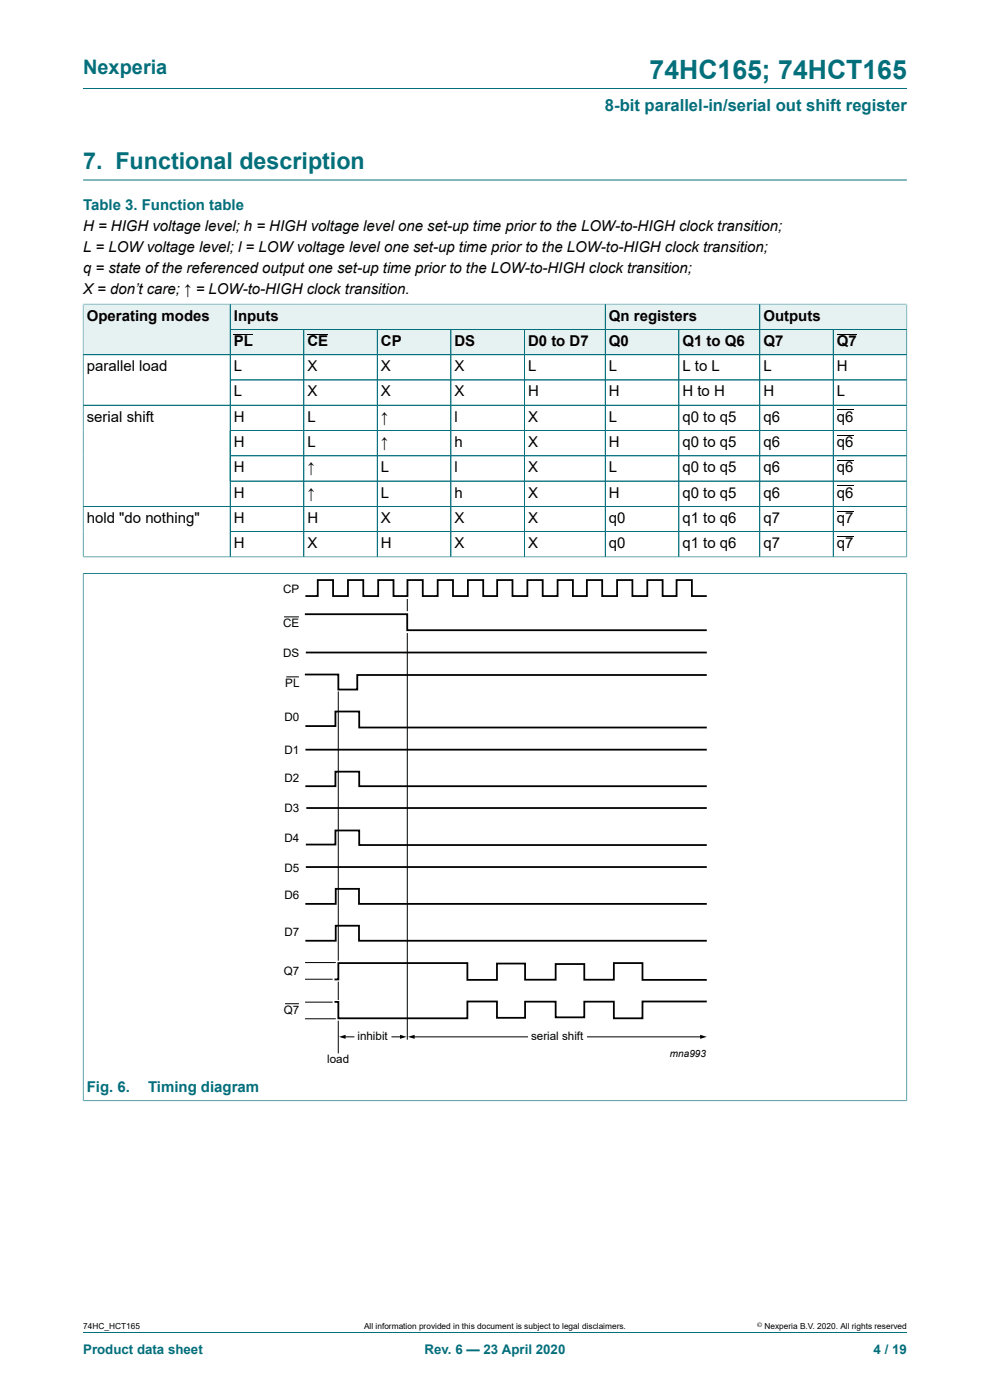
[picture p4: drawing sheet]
<svg xmlns="http://www.w3.org/2000/svg" width="210mm" height="297mm" viewBox="0 0 210 297" stroke-linecap="round" stroke-linejoin="round" font-family="sans-serif">
<path d="M17.6 18.8h174.8M17.6 38.2h174.8M48.8 64.5h79.6v5.4h-79.6z" fill="none" stroke="#036f7b" stroke-width=".21"/>
<path d="M48.9 64.6h79.4v5.2h-79.4z" fill="#e6f1f2"/>
<path d="M128.4 64.5h32.8v5.4h-32.8z" fill="none" stroke="#036f7b" stroke-width=".21"/>
<path d="M128.5 64.6h32.6v5.2h-32.6z" fill="#e6f1f2"/>
<path d="M192.4 64.5v5.4h-31.2v-5.4h31.2" fill="none" stroke="#036f7b" stroke-width=".21"/>
<path d="M161.2 64.6h31.1v5.2h-31.1z" fill="#e6f1f2"/>
<path d="M17.6 64.5v10.7h31.2v-10.7h-31.2" fill="none" stroke="#036f7b" stroke-width=".21"/>
<g fill="#e6f1f2">
<path d="M17.7 64.6h31.1v10.6h-31.1z"/>
<path d="M48.9 70h15.5v5.2h-15.5z"/>
</g>
<path d="M48.8 69.9h15.6v5.3h-15.6z" fill="none" stroke="#036f7b" stroke-width=".21"/>
<path d="M49.6 70.9h4.1" fill="none" stroke="#000" stroke-width=".21"/>
<path d="M64.5 70h15.5v5.2h-15.5z" fill="#e6f1f2"/>
<path d="M64.4 69.9h15.6v5.3h-15.6z" fill="none" stroke="#036f7b" stroke-width=".21"/>
<path d="M65.2 70.9h4.4" fill="none" stroke="#000" stroke-width=".21"/>
<path d="M80.1 70h15.5v5.2h-15.5z" fill="#e6f1f2"/>
<path d="M80 69.9h15.6v5.3h-15.6z" fill="none" stroke="#036f7b" stroke-width=".21"/>
<path d="M95.7 70h15.5v5.2h-15.5z" fill="#e6f1f2"/>
<path d="M95.6 69.9h15.6v5.3h-15.6z" fill="none" stroke="#036f7b" stroke-width=".21"/>
<path d="M111.3 70h17v5.2h-17z" fill="#e6f1f2"/>
<path d="M111.2 69.9h17.2v5.3h-17.2z" fill="none" stroke="#036f7b" stroke-width=".21"/>
<path d="M128.5 70h15.4v5.2h-15.4z" fill="#e6f1f2"/>
<path d="M128.4 69.9h15.6v5.3h-15.6z" fill="none" stroke="#036f7b" stroke-width=".21"/>
<path d="M144.1 70h17v5.2h-17z" fill="#e6f1f2"/>
<path d="M144 69.9h17.2v5.3h-17.2z" fill="none" stroke="#036f7b" stroke-width=".21"/>
<path d="M161.2 70h15.5v5.2h-15.5z" fill="#e6f1f2"/>
<path d="M161.2 69.9h15.6v5.3h-15.6z" fill="none" stroke="#036f7b" stroke-width=".21"/>
<path d="M176.8 70h15.5v5.2h-15.5z" fill="#e6f1f2"/>
<g fill="none" stroke="#036f7b" stroke-width=".21">
<path d="M17.6 75.2h174.8M17.6 64.6v53.6M17.7 64.5h174.6M48.8 64.6v53.5M48.9 69.9h143.5M64.4 70v48.1M80 70v48.1M95.6 70v48.1M111.2 70v48.1M128.4 64.6v53.5M144 70v48.1M161.2 64.6v53.5"/>
<path d="M176.8 69.9v48.2M192.4 64.6v53.6M17.6 86h174.8M48.8 80.6h143.6M48.8 91.3h143.6M48.8 96.7h143.6M17.6 107.4h174.8M48.8 102.1h143.6M48.8 112.8h143.6M192.4 118.1h-174.8M17.6 121.7h174.8M17.6 121.6v112"/>
<path d="M192.4 121.6v112M17.6 233.5h174.8M17.6 282.6h174.8"/>
</g>
<g fill="none" stroke="#000" stroke-width=".21">
<path d="M177.5 70.9h4.3M177.5 87h3.6M177.5 92.3h3.6M177.5 97.7h3.6M177.5 103.1h3.6M177.5 108.4h3.6M177.5 113.8h3.6M60.2 130.9h3.2M86.4 127.1v2.5M86.4 134.3v86.3M60.7 143.6h2.7M71.8 146.7v57.1"/>
<path d="M60.5 212.9h2.9M64.7 204.2h6.5M64.7 207.7h5.9M64.7 216.1h6.5M64.7 212.6h5.9M71.8 208.2v3.9M71.8 216.5v7M73 220h2.1M83.1 220h2M87.7 220h24.2M124.6 220h24.2"/>
</g>
<path d="M71.9 220l1.4-.5v.9zM84.8 219.5l1.5 .5-1.5 .4zM86.5 220l1.5-.5v.9zM148.5 219.5l1.4 .5-1.4 .4z" fill="#000"/>
<g fill="none" stroke="#000" stroke-width=".38">
<path d="M64.7 130.3h21.7v3.4h63.5M64.8 126.4h2.6v-3.3h3.3v3.3h3.1v-3.3h3.3v3.3h3.1v-3.3h3.3v3.3h2.9v-3.3h3.3v3.3h3.1v-3.3h3.3v3.3h3.1v-3.3h3.3v3.3h3v-3.3h3.2v3.3h3.2v-3.3h3.2v3.3h3.2v-3.3h3.2v3.3h3v-3.3h3.2v3.3h3.2v-3.3h3.2v3.3h3.2v-3.3h3.3v3.3h2.9v-3.3h3.3v3.3h3.1M64.9 138.4h85M64.7 143.1h7.1v3.2h4v-3.1h74.1M64.8 154h6.4v-3.1h5v3.4h73.7M64.8 159h85.1M64.8 166.8h6.4v-3.1h5v3.1h73.7M64.9 179.2h6.3v-3h5v3.1h73.7M65 171.4h84.9M64.8 191.8h6.4v-3.2h5v3.2h73.7M64.8 199.6h6.4v-3.2h5v3.2h73.7M64.9 183.9h85"/>
<path d="M70.9 207.8h.9v-3.5h27.3v3.6h6.3v-3.5h6v3.4h6.5v-3.3h6v3.3h6.3v-3.5h6.1v3.6h13.6M149.9 212.5h-13.6v3.5h-6.1v-3.5h-6.3v3.3h-6v-3.3h-6.5v3.4h-6v-3.4h-6.3v3.5h-27.3v-3.5h-.9"/>
</g>
<text font-size="5.6" fill="#036f7b" x="137.8" y="16.8">74HC165; 74HCT165</text>
<text font-size="4.9" fill="#036f7b" x="17.6" y="35.9">7. Functional description</text>
<text font-size="4.2" fill="#036f7b" x="17.6" y="15.6">Nexperia</text>
<text font-size="3.5" fill="#036f7b" x="128.3" y="23.7">8-bit parallel-in/serial out shift register</text>
<g font-size="3.2" fill="#036f7b">
<text x="17.6" y="44.5">Table 3. Function table</text>
<text x="18.4" y="231.7">Fig. 6.</text>
<text x="31.4" y="231.7">Timing diagram</text>
</g>
<g font-size="3.2">
<text x="17.6" y="49.1">H = HIGH voltage level; h = HIGH voltage level one set-up time prior to the LOW-to-HIGH clock transition;</text>
<text x="17.6" y="53.5">L = LOW voltage level; l = LOW voltage level one set-up time prior to the LOW-to-HIGH clock transition;</text>
<text x="17.6" y="57.9">q = state of the referenced output one set-up time prior to the LOW-to-HIGH clock transition;</text>
<text x="17.6" y="62.4">X = don’t care; ↑ = LOW-to-HIGH clock transition.</text>
<text x="18.4" y="68">Operating modes</text>
<text x="49.6" y="68">Inputs</text>
<text x="129.2" y="68">Qn registers</text>
<text x="161.9" y="68">Outputs</text>
<text x="49.6" y="73.4">PL</text>
<text x="65.2" y="73.4">CE</text>
<text x="80.8" y="73.4">CP</text>
<text x="96.4" y="73.4">DS</text>
<text x="112" y="73.4">D0 to D7</text>
<text x="129.2" y="73.4">Q0</text>
<text x="144.8" y="73.4">Q1 to Q6</text>
<text x="161.9" y="73.4">Q7</text>
<text x="177.5" y="73.4">Q7</text>
<text x="18.4" y="78.8">parallel load</text>
<text x="49.6" y="78.8">L</text>
<text x="65.2" y="78.8">X</text>
<text x="80.8" y="78.8">X</text>
<text x="96.4" y="78.8">X</text>
<text x="112" y="78.8">L</text>
<text x="129.2" y="78.8">L</text>
<text x="144.8" y="78.8">L to L</text>
<text x="161.9" y="78.8">L</text>
<text x="177.5" y="78.8">H</text>
<text x="18.4" y="89.5">serial shift</text>
<text x="49.6" y="84.1">L</text>
<text x="49.6" y="89.5">H</text>
<text x="65.2" y="84.1">X</text>
<text x="65.2" y="89.5">L</text>
<text x="80.8" y="84.1">X</text>
<text x="80.8" y="89.5">↑</text>
<text x="96.4" y="84.1">X</text>
<text x="96.4" y="89.5">l</text>
<text x="112" y="84.1">H</text>
<text x="112" y="89.5">X</text>
<text x="129.2" y="84.1">H</text>
<text x="129.2" y="89.5">L</text>
<text x="144.8" y="84.1">H to H</text>
<text x="144.8" y="89.5">q0 to q5</text>
<text x="161.9" y="84.1">H</text>
<text x="161.9" y="89.5">q6</text>
<text x="177.5" y="84.1">L</text>
<text x="177.5" y="89.5">q6</text>
<text x="49.6" y="94.8">H</text>
<text x="65.2" y="94.8">L</text>
<text x="80.8" y="94.8">↑</text>
<text x="96.4" y="94.8">h</text>
<text x="112" y="94.8">X</text>
<text x="129.2" y="94.8">H</text>
<text x="144.8" y="94.8">q0 to q5</text>
<text x="161.9" y="94.8">q6</text>
<text x="177.5" y="94.8">q6</text>
<text x="49.6" y="100.2">H</text>
<text x="65.2" y="100.2">↑</text>
<text x="80.8" y="100.2">L</text>
<text x="96.4" y="100.2">l</text>
<text x="112" y="100.2">X</text>
<text x="129.2" y="100.2">L</text>
<text x="144.8" y="100.2">q0 to q5</text>
<text x="161.9" y="100.2">q6</text>
<text x="177.5" y="100.2">q6</text>
<text x="49.6" y="105.6">H</text>
<text x="65.2" y="105.6">↑</text>
<text x="80.8" y="105.6">L</text>
<text x="96.4" y="105.6">h</text>
<text x="112" y="105.6">X</text>
<text x="129.2" y="105.6">H</text>
<text x="144.8" y="105.6">q0 to q5</text>
<text x="161.9" y="105.6">q6</text>
<text x="177.5" y="105.6">q6</text>
<text x="18.4" y="110.9">hold &quot;do nothing&quot;</text>
<text x="49.6" y="110.9">H</text>
<text x="65.2" y="110.9">H</text>
<text x="80.8" y="110.9">X</text>
<text x="96.4" y="110.9">X</text>
<text x="112" y="110.9">X</text>
<text x="129.2" y="110.9">q0</text>
<text x="144.8" y="110.9">q1 to q6</text>
<text x="161.9" y="110.9">q7</text>
<text x="177.5" y="110.9">q7</text>
<text x="49.6" y="116.3">H</text>
<text x="65.2" y="116.3">X</text>
<text x="80.8" y="116.3">H</text>
<text x="96.4" y="116.3">X</text>
<text x="112" y="116.3">X</text>
<text x="129.2" y="116.3">q0</text>
<text x="144.8" y="116.3">q1 to q6</text>
<text x="161.9" y="116.3">q7</text>
<text x="177.5" y="116.3">q7</text>
</g>
<g font-size="2.8" fill="#036f7b">
<text x="17.6" y="287.2">Product data sheet</text>
<text x="90.1" y="287.2">Rev. 6 — 23 April 2020</text>
<text x="185.3" y="287.2">4 / 19</text>
</g>
<g font-size="2.5">
<text x="60.1" y="125.9">CP</text>
<text x="60.1" y="133">CE</text>
<text x="60.1" y="139.3">DS</text>
<text x="60.5" y="145.8">PL</text>
<text x="60.3" y="152.9">D0</text>
<text x="60.3" y="160">D1</text>
<text x="60.3" y="166">D2</text>
<text x="60.3" y="172.3">D3</text>
<text x="60.3" y="178.5">D4</text>
<text x="60.3" y="184.9">D5</text>
<text x="60.3" y="190.7">D6</text>
<text x="60.3" y="198.5">D7</text>
<text x="60.2" y="206.8">Q7</text>
<text x="60.2" y="215.2">Q7</text>
<text x="75.8" y="220.7">inhibit</text>
<text x="112.7" y="220.7">serial shift</text>
<text x="69.4" y="225.5">load</text>
</g>
<text font-size="2.1" x="142.1" y="224.2">mna993</text>
<g font-size="1.8">
<text x="17.6" y="282">74HC_HCT165</text>
<text x="77.2" y="282">All information provided in this document is subject to legal disclaimers.</text>
<text x="162.2" y="282">Nexperia B.V. 2020. All rights reserved</text>
</g>
<text font-size="1.4" x="160.6" y="281.6">©</text>
</svg>
